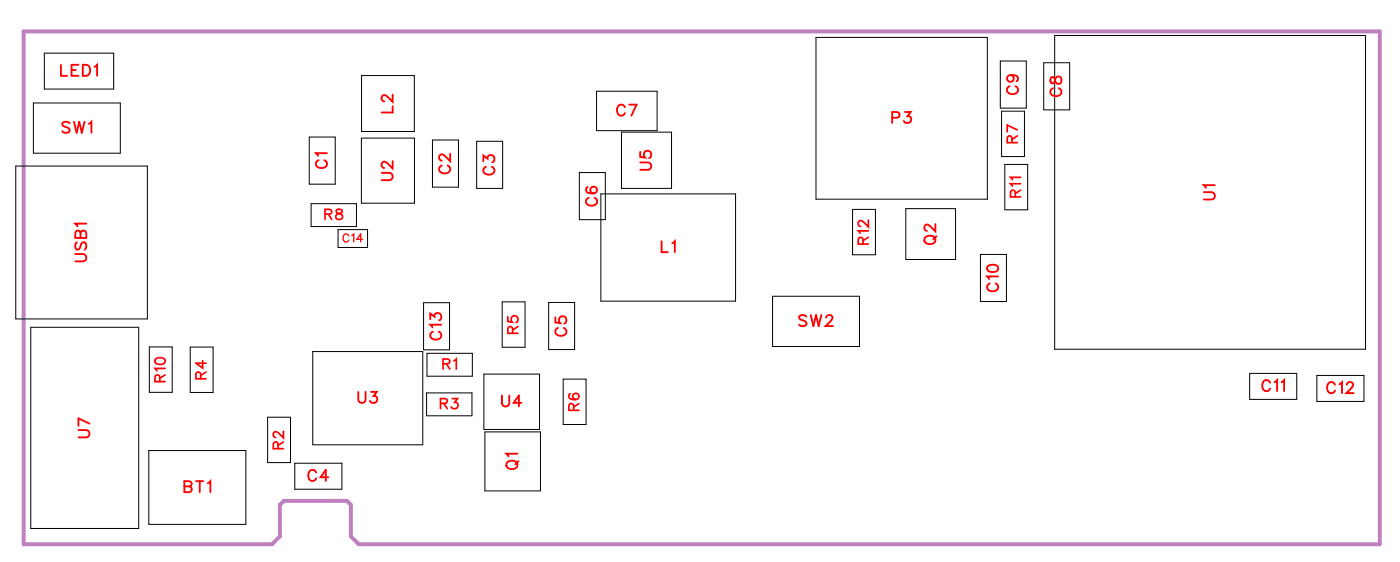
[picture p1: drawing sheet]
<svg xmlns="http://www.w3.org/2000/svg" width="90mm" height="36mm" viewBox="0 0 90 36" stroke-linecap="round" stroke-linejoin="round" font-family="sans-serif">
<path d="M1.5 2h87.4v33h-65.8l-.5-.5v-2l-.2-.2h-4.1l-.3 .2v2l-.5 .5h-16z" fill="none" stroke="#bf80bf" stroke-width=".25"/>
<g fill="none" stroke="#000" stroke-width=".06">
<path d="M1 10.7h8.5v9.8h-8.5zM2.2 6.6h5.6v3.3h-5.6zM2.9 3.4h4.4v2.3h-4.4zM19.9 8.8h1.7v3.1h-1.7zM20 13.1h3v1.5h-3zM21.8 14.8h1.9v1.1h-1.9zM23.3 8.9h3.4v4.2h-3.4zM23.3 4.9h3.4v3.6h-3.4zM27.3 19.5h1.7v3h-1.7zM27.9 9h1.6v3.1h-1.6zM30.7 9.1h1.7v3h-1.7zM32.4 19.4h1.4v3h-1.4z"/>
<path d="M35.3 19.5h1.7v3h-1.7zM37.3 11.1h1.7v3h-1.7zM38.4 5.9h3.9v2.5h-3.9zM38.7 12.5h8.7v6.9h-8.7zM40 8.5h3.3v3.6h-3.3zM49.8 19.1h5.6v3.2h-5.6zM52.6 2.4h11v10.4h-11zM54.9 13.5h1.5v2.9h-1.5zM58.4 13.4h3.2v3.3h-3.2zM63.2 16.4h1.6v3h-1.6zM64.4 3.9h1.7v3.1h-1.7zM64.5 7.2h1.5v2.9h-1.5z"/>
<path d="M64.7 10.6h1.5v2.9h-1.5zM67.2 4h1.7v3.1h-1.7zM68 2.3h20v20.2h-20zM2 21.1h6.9v12.9h-6.9zM9.6 29h6.2v4.8h-6.2zM9.6 22.3h1.5v3h-1.5zM12.3 22.3h1.4v3h-1.4zM17.2 26.9h1.5v2.9h-1.5zM19 29.8h3v1.7h-3zM20.2 22.6h7v6h-7zM27.5 25.3h2.9v1.5h-2.9zM27.5 22.8h2.9v1.4h-2.9z"/>
<path d="M31.2 24.1h3.6v3.6h-3.6zM31.2 27.8h3.6v3.8h-3.6zM36.3 24.4h1.5v2.9h-1.5zM80.5 24h3v1.7h-3zM84.8 24.2h3.1v1.6h-3.1z"/>
</g>
<g fill="none" stroke="#f00" stroke-width=".12">
<path d="M3.9 4.2v.7h.4M4.5 7.9l-.2-.1-.3 .1 .1 .2 .4 .3v.1l-.2 .1-.3-.1M4.6 4.5h.3M4.8 7.8l.1 .8 .2-.8 .2 .8 .1-.8M4.8 16.4h.6l.2 .2-.1 .2h-.7M5 15.6l-.2 .2 .2 .3 .1-.1 .3-.4h.1l.1 .2-.1 .3M5.1 4.2h-.5v.7h.5M5.2 15l-.1-.1h-.2l-.1 .4h.8v-.3l-.2-.2-.2 .1v.4M5.3 4.2h.3a.38 .38 0 0 1 .2 .3 .38 .38 0 0 1-.2 .4h-.3zM5.6 14.4h-.8l.2 .2M5.7 8l.2-.2v.8M6.1 4.3l.2-.1v.7"/>
<path d="M20.5 10.3a.26 .26 0 0 0-.1 .3 .26 .26 0 0 0 .2 .2h.2a.26 .26 0 0 0 .3-.2 .26 .26 0 0 0-.2-.3M21.1 9.9h-.7l.1 .1M24.6 11.1h.5l.2 .2-.1 .3h-.6M25.3 6.1v.5l-.3-.4-.3-.1-.1 .2v.1l.2 .1M25.3 10.4v.4l-.3-.3-.3-.1-.1 .1v.2l.2 .1M25.3 6.8v.4h-.7M28.5 10.7a.26 .26 0 0 0-.2 .3 .26 .26 0 0 0 .3 .2h.1a.26 .26 0 0 0 .3-.2 .26 .26 0 0 0-.2-.3M29 9.9v.5l-.3-.4-.3-.1-.1 .2v.1l.2 .1M31.1 10.4v-.4l.3 .2a.24 .24 0 0 1 .4-.2 .25 .25 0 0 1-.1 .5M31.3 10.7a.26 .26 0 0 0-.2 .3 .26 .26 0 0 0 .3 .2h.2a.26 .26 0 0 0 .3-.2 .26 .26 0 0 0-.2-.3M37.9 12l-.1 .1a.35 .35 0 0 0 .2 .4 .35 .35 0 0 0 .5-.2 .22 .22 0 0 0-.2-.3 .22 .22 0 0 0-.3 .2 .22 .22 0 0 0 .2 .3M37.9 12.7a.26 .26 0 0 0-.1 .3 .26 .26 0 0 0 .2 .2h.2a.26 .26 0 0 0 .3-.2 .26 .26 0 0 0-.2-.3"/>
<path d="M40.3 6.9a.26 .26 0 0 0-.3-.2 .26 .26 0 0 0-.2 .3v.2a.26 .26 0 0 0 .2 .2 .26 .26 0 0 0 .3-.1M40.5 6.7h.5l-.3 .7M41.2 10.5h.6l.2 .2-.1 .2h-.7M41.2 9.8v.3h.4a.25 .25 0 0 1-.1-.3 .25 .25 0 0 1 .4 0 .25 .25 0 0 1-.1 .4M42.6 15.5v.7h.4M43.3 15.7l.2-.2v.7M57.5 7.6l.4-.1v-.2l-.4-.1v.7M58.3 7.2h.4l-.2 .3a.24 .24 0 0 1 .1 .4 .24 .24 0 0 1-.4-.1M59.7 15.2a.35 .35 0 0 1 .4 0 .35 .35 0 0 1 .1 .4 .33 .33 0 0 1-.4 .1 .33 .33 0 0 1-.1-.5zM60.3 14.4v.5l-.4-.3-.2-.1-.1 .1v.1l.1 .2M60.3 15.2l-.2 .2M63.6 17.1l.3-.1a.3 .3 0 0 1 .4 .3 .38 .38 0 0 1-.4 .2 .38 .38 0 0 1-.3-.3z"/>
<path d="M63.8 18.2a.26 .26 0 0 0-.2 .3 .26 .26 0 0 0 .3 .3h.1a.26 .26 0 0 0 .3-.3 .26 .26 0 0 0-.2-.3M64.3 17.8h-.7l.1 .2M65.1 5.6a.26 .26 0 0 0-.2 .3 .26 .26 0 0 0 .3 .2h.1a.26 .26 0 0 0 .3-.3 .26 .26 0 0 0-.2-.2M65.1 4.8a.22 .22 0 0 1 .2 .3 .22 .22 0 0 1-.3 .1 .22 .22 0 0 1 0-.3l.1-.1a.34 .34 0 0 1 .5 .3l-.1 .1M67.7 5v.3l.1 .1 .3-.5a.24 .24 0 0 1 .3 .3 .24 .24 0 0 1-.3 .2l-.1-.1-.1-.3zM67.8 5.7a.26 .26 0 0 0-.1 .3 .26 .26 0 0 0 .2 .2h.2a.26 .26 0 0 0 .3-.2 .26 .26 0 0 0-.2-.3M77.6 12.4h.5l.2 .2-.1 .2h-.6M78.3 11.9h-.7l.1 .2M5.1 27.7h.5l.2 .2-.1 .2-.6 .1M5.8 27.3l-.7-.4v.5M11.9 31.3l.4 .1v.2l-.1 .1h-.3v-.7l.4 .1v.1l-.1 .1M12.6 31h.5"/>
<path d="M12.9 31v.7M13.4 31.1l.2-.1v.7M20.4 30.4a.26 .26 0 0 0-.3-.1 .26 .26 0 0 0-.2 .2v.2a.26 .26 0 0 0 .2 .3 .26 .26 0 0 0 .3-.2M21.2 30.7h-.5l.3-.4v.7M23.1 25.2v.5l.2 .2 .2-.1 .1-.6M23.9 25.2h.4l-.2 .3a.24 .24 0 0 1 .1 .4 .24 .24 0 0 1-.4-.1M27.7 20.6v-.4l.3 .2a.24 .24 0 0 1 .4-.2 .24 .24 0 0 1-.1 .4M27.9 21.4a.26 .26 0 0 0-.2 .3 .26 .26 0 0 0 .3 .2h.2a.26 .26 0 0 0 .2-.2 .26 .26 0 0 0-.1-.3M28.4 20.9h-.7l.2 .2M32.3 25.5v.5l.2 .2 .3-.1v-.6M32.7 29.7a.35 .35 0 0 1 .4 0 .35 .35 0 0 1 .2 .4 .33 .33 0 0 1-.5 .1 .33 .33 0 0 1-.1-.5zM33.3 29.2h-.7l.2 .2"/>
<path d="M33.4 29.7l-.2 .2M33.6 25.9h-.5l.3-.4v.7M35.8 20.4v.4h.3a.25 .25 0 0 1 0-.4 .25 .25 0 0 1 .4 .1 .25 .25 0 0 1-.1 .3M36 21.1a.26 .26 0 0 0-.2 .3 .26 .26 0 0 0 .3 .2h.1a.26 .26 0 0 0 .3-.2 .26 .26 0 0 0-.2-.3M52 20.4l-.2-.1-.3 .1 .1 .2 .3 .1 .1 .2-.2 .1-.3-.1M52.2 20.3l.2 .7 .2-.7 .1 .7 .2-.7M53.2 20.5l.2-.2h.1l.1 .1-.1 .3-.3 .3h.5M81.8 24.6a.26 .26 0 0 0-.3-.1 .26 .26 0 0 0-.2 .2v.2a.26 .26 0 0 0 .2 .3 .26 .26 0 0 0 .3-.2M82.1 24.6l.2-.1v.7M82.6 24.6l.1-.1v.7M86 24.8a.26 .26 0 0 0-.3-.2 .26 .26 0 0 0-.2 .3v.1a.26 .26 0 0 0 .2 .3 .26 .26 0 0 0 .3-.2M86.3 24.7l.2-.1v.7"/>
<path d="M86.8 24.8l.1-.2h.1l.2 .1-.1 .3-.4 .3h.5"/>
</g>
<g fill="none" stroke="#f00" stroke-width=".11">
<path d="M20.9 13.8h.4v-.3h-.4v.6M21.2 13.8l.2 .3M21.7 13.5v.2l.4 .2a.22 .22 0 0 1-.2 .2 .22 .22 0 0 1-.3-.2l.4-.3v-.1zM55.6 15.7v-.4h-.2l-.1 .4h.6M55.9 14.9h-.6l.1 .1M55.9 14.2v.4l-.5-.4-.1 .3 .1 .1M55.9 15.3l-.3 .2M65.2 9.2v-.4h-.2l-.1 .4h.6M65.4 12.7v-.4h-.2l-.1 .4h.7M65.5 8.8l-.3 .2M65.5 8.4l-.6-.3v.4M65.8 11.8h-.7l.1 .2"/>
<path d="M65.8 11.4h-.7l.1 .2M65.8 12.2l-.4 .3M10 23.1a.32 .32 0 0 1 .4-.1 .32 .32 0 0 1 .2 .4 .32 .32 0 0 1-.4 .1 .32 .32 0 0 1-.2-.4zM10.3 24.6v-.4h-.3v.4h.6M10.6 23.7h-.6l.1 .2M10.6 24.1l-.3 .3M12.9 24.4v-.4h-.2l-.1 .4h.7M13.1 23.2v.5l-.5-.3h.7M13.3 24l-.4 .2M17.9 28.9v-.4h-.2l-.1 .4h.7M18.3 27.8v.4l-.6-.4-.1 .2 .2 .2M18.3 28.5l-.4 .2"/>
<path d="M28.4 26l.4-.1v-.2h-.4v.6M28.5 23.4h.4l.1-.2-.5-.1v.7M28.6 26l.2 .3M28.8 23.4l.2 .4M29.1 25.7h.4l-.2 .2a.22 .22 0 0 1 .2 .4 .22 .22 0 0 1-.4-.1M29.2 23.2l.2-.1v.7M32.7 20.4v.3h.3a.23 .23 0 0 1 0-.3 .23 .23 0 0 1 .3 0 .23 .23 0 0 1-.1 .4M33 21.5v-.4h-.2l-.1 .4h.7M33.4 21l-.4 .2M36.7 25.4a.32 .32 0 0 0 .2 .4 .32 .32 0 0 0 .4-.3 .2 .2 0 0 0-.2-.2 .2 .2 0 0 0-.2 .2 .2 .2 0 0 0 .2 .2M37 26.4l-.1-.4h-.2v.4h.6M37.3 26l-.3 .2"/>
</g>
<path d="M22.5 15.2a.19 .19 0 0 0-.2-.1 .19 .19 0 0 0-.2 .2v.1a.19 .19 0 0 0 .2 .2 .19 .19 0 0 0 .2-.1M22.7 15.2l.1-.1v.5M23.4 15.4h-.4l.2-.3v.5" fill="none" stroke="#f00" stroke-width=".08"/>
<g font-size="1.2" fill="#fff">
<text x="3.9" y="5.2">LED1</text>
<text x="4" y="8.8">SW1</text>
<text x="21.4" y="10.9" transform="rotate(-90 21.4 10.9)">C1</text>
<text x="25.6" y="11.7" transform="rotate(-90 25.6 11.7)">U2</text>
<text x="25.6" y="7.3" transform="rotate(-90 25.6 7.3)">L2</text>
<text x="29.3" y="11.2" transform="rotate(-90 29.3 11.2)">C2</text>
<text x="32.1" y="11.3" transform="rotate(-90 32.1 11.3)">C3</text>
<text x="39.7" y="7.7">C7</text>
<text x="42.3" y="11" transform="rotate(-90 42.3 11)">U5</text>
<text x="57.4" y="8.2">P3</text>
<text x="65.9" y="6.1" transform="rotate(-90 65.9 6.1)">C9</text>
<text x="68.7" y="6.2" transform="rotate(-90 68.7 6.2)">C8</text>
<text x="5.9" y="16.9" transform="rotate(-90 5.9 16.9)">USB1</text>
<text x="38.8" y="13.3" transform="rotate(-90 38.8 13.3)">C6</text>
<text x="42.6" y="16.5">L1</text>
<text x="60.6" y="15.8" transform="rotate(-90 60.6 15.8)">Q2</text>
<text x="78.6" y="12.9" transform="rotate(-90 78.6 12.9)">U1</text>
<text x="28.7" y="21.9" transform="rotate(-90 28.7 21.9)">C13</text>
<text x="36.8" y="21.7" transform="rotate(-90 36.8 21.7)">C5</text>
<text x="51.4" y="21.3">SW2</text>
<text x="64.6" y="18.8" transform="rotate(-90 64.6 18.8)">C10</text>
<text x="6.1" y="28.2" transform="rotate(-90 6.1 28.2)">U7</text>
<text x="23" y="26.2">U3</text>
<text x="32.3" y="26.5">U4</text>
<text x="81.3" y="25.5">C11</text>
<text x="85.4" y="25.6">C12</text>
<text x="11.8" y="32">BT1</text>
<text x="19.8" y="31.3">C4</text>
<text x="33.6" y="30.3" transform="rotate(-90 33.6 30.3)">Q1</text>
</g>
<g font-size="1.1" fill="#fff">
<text x="65.8" y="9.2" transform="rotate(-90 65.8 9.2)">R7</text>
<text x="20.9" y="14.4">R8</text>
<text x="56.2" y="15.8" transform="rotate(-90 56.2 15.8)">R12</text>
<text x="66" y="12.7" transform="rotate(-90 66 12.7)">R11</text>
<text x="33.6" y="21.5" transform="rotate(-90 33.6 21.5)">R5</text>
<text x="10.9" y="24.6" transform="rotate(-90 10.9 24.6)">R10</text>
<text x="13.5" y="24.4" transform="rotate(-90 13.5 24.4)">R4</text>
<text x="18.5" y="28.9" transform="rotate(-90 18.5 28.9)">R2</text>
<text x="28.3" y="26.6">R3</text>
<text x="28.5" y="24">R1</text>
<text x="37.6" y="26.5" transform="rotate(-90 37.6 26.5)">R6</text>
</g>
<text font-size=".9" fill="#fff" x="22.1" y="15.8">C14</text>
</svg>
